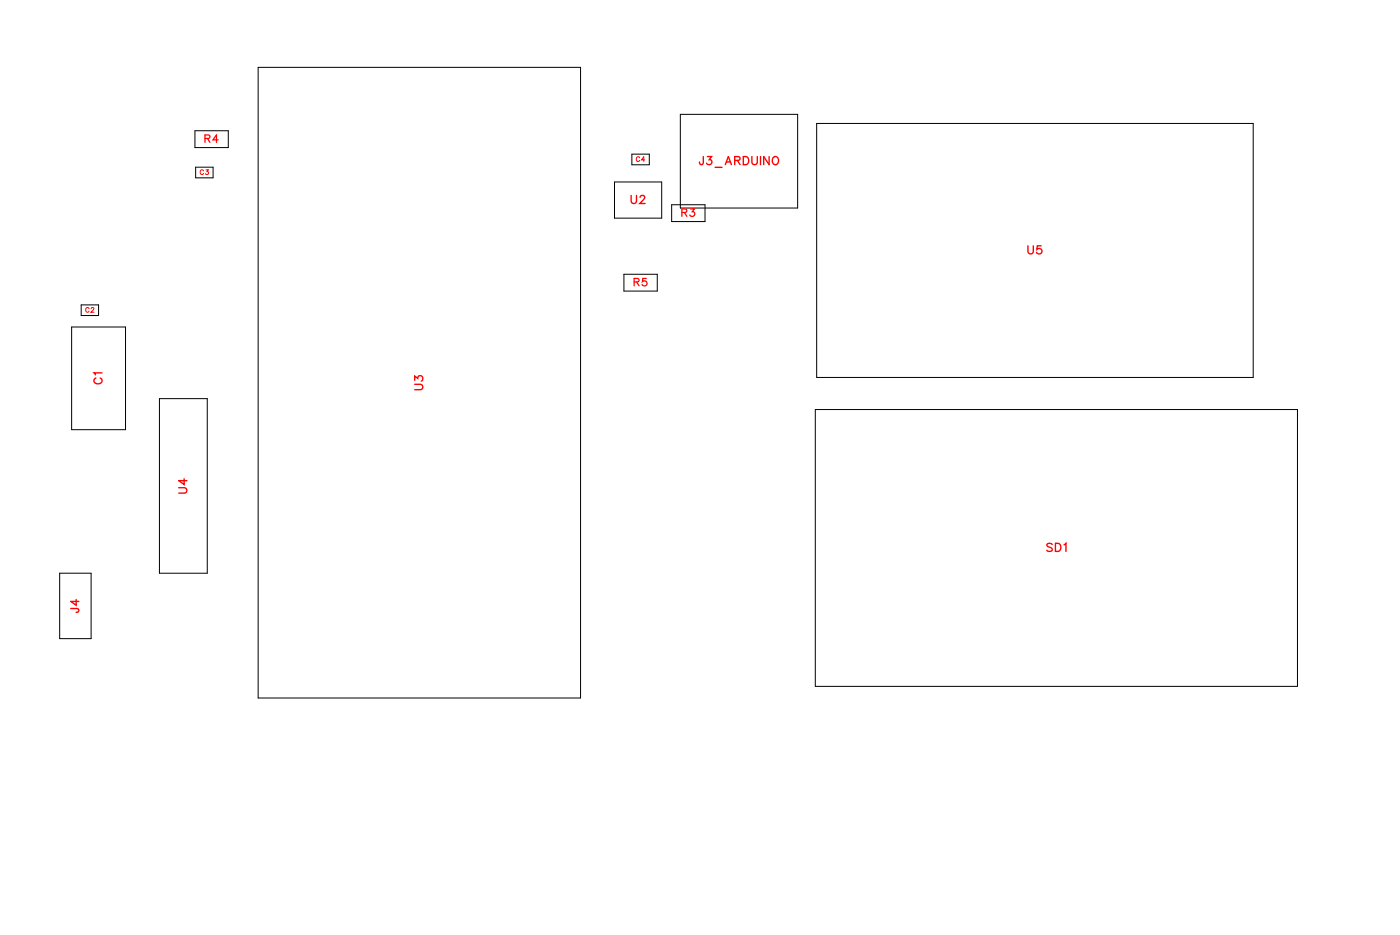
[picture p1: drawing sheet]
<svg xmlns="http://www.w3.org/2000/svg" width="123mm" height="82mm" viewBox="0 0 123 82" stroke-linecap="round" stroke-linejoin="round" font-family="sans-serif">
<g fill="none" stroke="#000" stroke-width=".09">
<path d="M17.1 11.5h2.9v1.4h-2.9zM17.1 14.6h1.6v1h-1.6zM22.6 5.9h28.3v55.3h-28.3zM53.9 15.9h4.1v3.2h-4.1zM55.4 13.5h1.5v.9h-1.5zM58.9 17.9h2.9v1.5h-2.9zM59.6 10h10.3v8.2h-10.3zM71.6 10.8h38.2v22.3h-38.2zM6.3 28.6h4.7v9h-4.7zM7.1 26.7h1.5v.9h-1.5zM14 34.9h4.2v15.3h-4.2zM54.7 24h2.9v1.5h-2.9z"/>
<path d="M71.4 35.9h42.3v24.2h-42.3zM5.2 50.2h2.8v5.8h-2.8z"/>
</g>
<g fill="none" stroke="#f00" stroke-width=".12">
<path d="M55.3 17.1v.5l.2 .2 .2-.1 .1-.6M56.1 17.3l.1-.2h.2l.1 .2-.1 .2-.3 .3h.4M61.6 13.7v.7h-.2l-.1-.2M62 13.7h.4l-.2 .3a.24 .24 0 0 1 .1 .4 .24 .24 0 0 1-.4-.1M62.7 14.7h.6M63.6 14.4l.2-.7 .3 .7M63.7 14.2h.3M64.4 14.1l.4-.1v-.2l-.4-.1v.7M64.6 14.1l.3 .3M65.1 13.7h.3a.38 .38 0 0 1 .2 .4 .38 .38 0 0 1-.2 .3h-.3zM65.9 13.7v.5l.2 .2 .2-.1 .1-.6M66.6 13.7v.7"/>
<path d="M67.4 13.7v.7l-.5-.7v.7M67.7 13.8h.1a.33 .33 0 0 1 .4 .3 .33 .33 0 0 1-.4 .3l-.1-.2zM8.4 33.1a.26 .26 0 0 0-.2 .3 .26 .26 0 0 0 .3 .2h.2a.26 .26 0 0 0 .2-.2 .26 .26 0 0 0-.1-.3M8.9 32.7h-.7l.2 .1M36.3 33.7h.6l.2 .2-.1 .2h-.7M36.3 33.3v-.4l.3 .3a.24 .24 0 0 1 .4-.2 .24 .24 0 0 1-.1 .4M90.1 21.5v.5l.2 .2 .2-.1 .1-.6M91.2 21.5h-.3v.3a.25 .25 0 0 1 .3 0 .25 .25 0 0 1 0 .4 .25 .25 0 0 1-.4-.1M6.2 53.3h.6l.1 .3h-.2M6.7 52.5v.5l-.5-.3h.7M15.7 42.7h.5l.2 .2-.1 .3h-.6M16.1 41.9v.5l-.4-.3h.7"/>
<path d="M92.2 47.7l-.2-.1-.3 .1 .1 .2 .4 .2v.1l-.2 .1-.3-.1M92.5 47.6h.2a.38 .38 0 0 1 .3 .4 .38 .38 0 0 1-.3 .3h-.2zM93.2 47.7l.2-.1v.7"/>
</g>
<path d="M17.8 15a.15 .15 0 0 0-.1-.1 .15 .15 0 0 0-.2 .1v.1a.15 .15 0 0 0 .2 .2 .15 .15 0 0 0 .1-.1M18 14.9h.3l-.2 .1a.16 .16 0 0 1 .1 .3 .14 .14 0 0 1-.2-.1M56.1 13.8a.15 .15 0 0 0-.2-.1 .15 .15 0 0 0-.1 .2v.1a.15 .15 0 0 0 .1 .1 .15 .15 0 0 0 .2-.1M56.5 14h-.3l.2-.3v.4M7.8 27a.15 .15 0 0 0-.2-.1 .15 .15 0 0 0-.1 .2v.1a.15 .15 0 0 0 .1 .2 .15 .15 0 0 0 .2-.1M8 27l.1-.1 .1 .1-.2 .4h.2" fill="none" stroke="#f00" stroke-width=".09"/>
<path d="M18 12.1h.3l.1-.2-.4-.1v.7M18.2 12.1l.2 .4M19.1 12.3h-.4l.3-.5v.7M59.8 18.6h.3l.1-.2-.4-.1v.7M60 18.6l.2 .4M60.5 18.3h.4l-.2 .3a.22 .22 0 0 1 .1 .3 .22 .22 0 0 1-.4-.1M55.6 24.7h.3l.1-.2-.4-.1v.6M55.8 24.7l.2 .3M56.6 24.4h-.3v.3a.23 .23 0 0 1 .3 0 .23 .23 0 0 1 0 .3 .23 .23 0 0 1-.3-.1" fill="none" stroke="#f00" stroke-width=".11"/>
<g font-size="1.2" fill="#fff">
<text x="61.2" y="14.7">J3_ARDUINO</text>
<text x="55.2" y="18.1">U2</text>
<text x="90" y="22.5">U5</text>
<text x="9.2" y="33.7" transform="rotate(-90 9.2 33.7)">C1</text>
<text x="37.3" y="34.2" transform="rotate(-90 37.3 34.2)">U3</text>
<text x="16.7" y="43.3" transform="rotate(-90 16.7 43.3)">U4</text>
<text x="7.2" y="53.7" transform="rotate(-90 7.2 53.7)">J4</text>
<text x="91.7" y="48.6">SD1</text>
</g>
<g font-size="1.1" fill="#fff">
<text x="17.9" y="12.7">R4</text>
<text x="59.7" y="19.2">R3</text>
<text x="55.5" y="25.3">R5</text>
</g>
<g font-size=".7" fill="#fff">
<text x="17.5" y="15.5">C3</text>
<text x="55.7" y="14.3">C4</text>
<text x="7.5" y="27.5">C2</text>
</g>
</svg>
